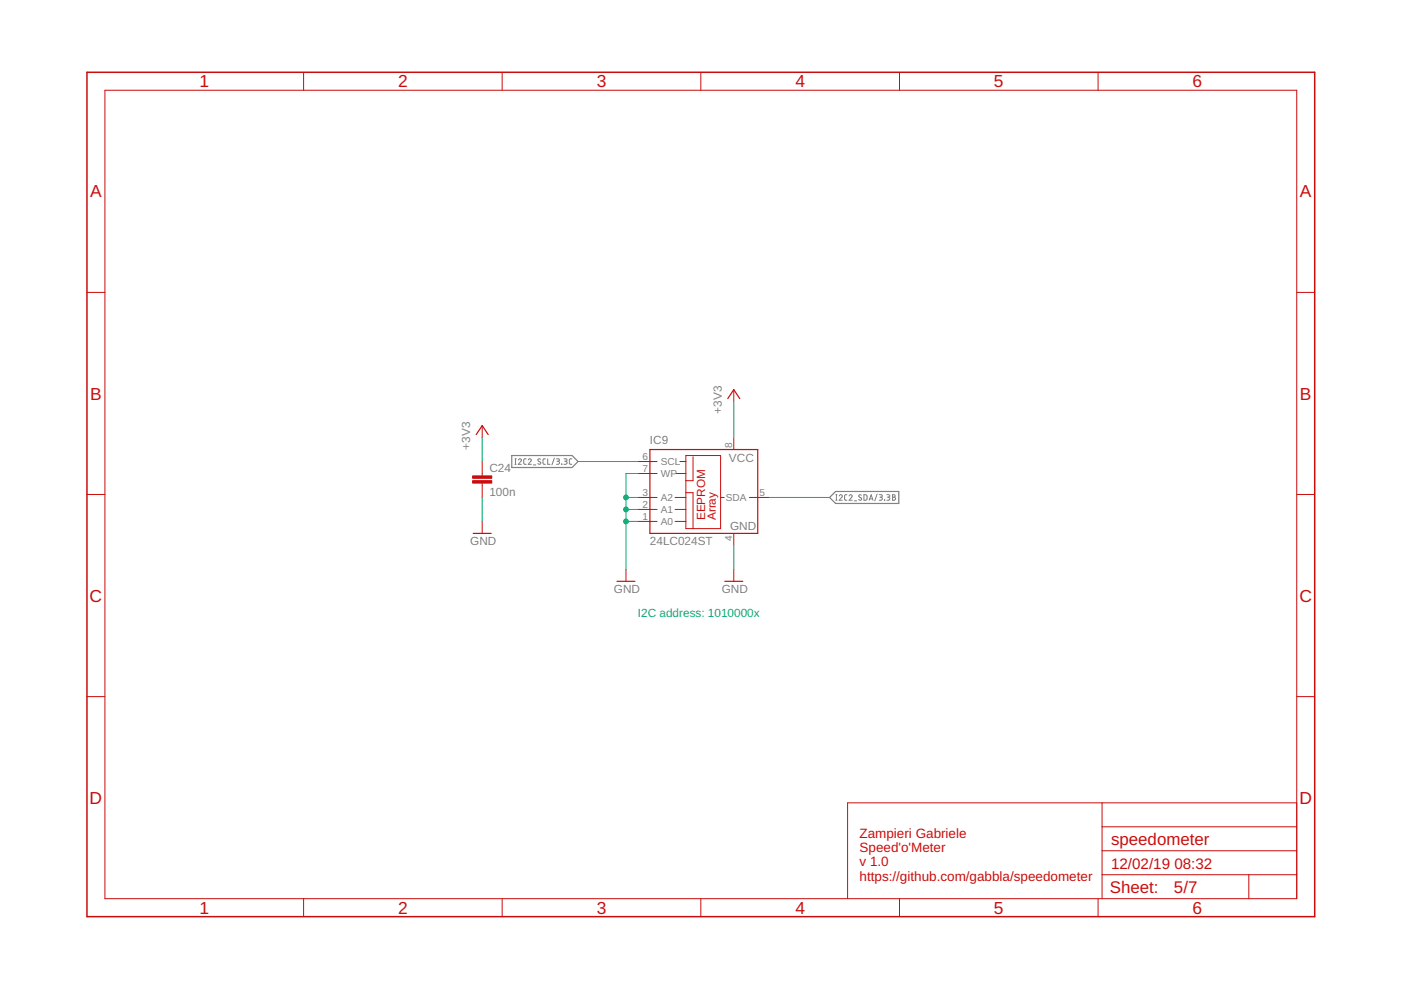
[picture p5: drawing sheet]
<svg xmlns="http://www.w3.org/2000/svg" width="297mm" height="210mm" viewBox="0 0 297 210" stroke-linecap="round" stroke-linejoin="round" font-family="sans-serif">
<path d="M108.5 96.6h12.8l1.3 1.3-1.3 1.2h-12.8zM175.9 105.5l1.3-1.3h13.4v2.5h-13.4z" fill="none" stroke="#808080" stroke-width=".25"/>
<g fill="none" stroke="#808080" stroke-width=".21">
<path d="M109.2 98.4h.3M109.2 97.3h.3M109.3 97.3v1.1M109.9 97.5a.32 .32 0 0 1 .4-.2 .32 .32 0 0 1 .1 .5l-.5 .6h.7M111.6 97.3h-.4l-.2 .2 .1 .8 .5 .1M112 97.5a.32 .32 0 0 1 .4-.2 .32 .32 0 0 1 .1 .5l-.5 .6h.6M113.1 98.6h.5M114.6 97.4l-.4-.1-.2 .2 .5 .5a.29 .29 0 0 1 .1 .4 .29 .29 0 0 1-.5 0l-.1-.1M115.6 97.3h-.3l-.2 .2 .1 .9h.4M116.1 97.3v1.1h.5M117.5 97.1l-.5 1.5M118 97.3h.5l.1 .2-.1 .3h-.4"/>
<path d="M118.3 97.8l.3 .1v.3l-.2 .2h-.4M119.1 98.4h.1M119.6 97.3h.5l.1 .2-.1 .3h-.4M119.9 97.8l.3 .2v.3l-.6 .1M121.2 97.3h-.4l-.1 .2v.8l.5 .1M177.2 106.1h.3M177.2 104.9h.3M177.3 104.9v1.2M177.9 105.2a.32 .32 0 0 1 .5-.3 .32 .32 0 0 1 .1 .5l-.6 .7h.7M179.6 104.9h-.4l-.1 .3v.8l.5 .1M180 105.2a.32 .32 0 0 1 .5-.3 .32 .32 0 0 1 .1 .5l-.6 .7h.7M181.1 106.2h.5"/>
<path d="M182.6 105l-.4-.1-.1 .3 .5 .4a.29 .29 0 0 1 0 .4 .29 .29 0 0 1-.4 0l-.2-.1M183.2 104.9h.3l.3 .2v.8l-.2 .1-.4 .1zM184.3 106.1l.4-1.2 .4 1.2M184.4 105.8h.6M186 104.8l-.5 1.4M186.4 104.9h.4l.3 .2-.2 .3h-.3M186.8 105.4l.3 .3-.1 .2-.6 .2M187.5 106.1h.1M188 104.9h.4l.3 .2-.2 .3h-.3M188.3 105.4l.3 .1 .1 .3-.2 .2-.5 .1M189.2 104.9h.3l.3 .2-.3 .3 .4 .3-.2 .3-.5 .1zM189.2 105.4h.3"/>
</g>
<path d="M101 92.1l1.2-1.9 1.3 1.9M137.8 95.3h22.9v17.8h-22.9zM154.3 84.5l1.3-1.9 1.2 1.9M100.3 113.1h3.8M130.8 123.3h3.8M153.7 123.3h3.8" fill="none" stroke="#c90d0c" stroke-width=".25"/>
<g fill="none" stroke="#c90d0c" stroke-width=".21">
<path d="M22.2 19.1h252.7v171.4h-252.7zM64.4 15.3v3.8M106.5 15.3v3.8M148.6 15.3v3.8M190.7 15.3v3.8M232.8 15.3v3.8M18.4 62h3.8M274.9 62h3.8M102.2 90.2v2.6M102.2 97.9v3M135.3 97.9h4M144.1 97.9h1.3"/>
<path d="M145.4 96.6h7.4v15.5h-7.4zM146.9 96.8v5.1h-1.5M155.6 82.6v2.6M155.6 92.8v2.5M18.4 104.8h3.8M102.2 102.4v3.1M102.2 110.6v2.5M135.3 105.5h4M135.3 108h4M135.3 110.6h4M135.3 100.4h4M143.1 105.5h2.3"/>
<path d="M143.1 108h2.3M143.1 110.6h2.3M143.4 100.4h2M145.4 104.5h1.5v7.6M152.8 105.5h.7M155.6 113.1v2.5M158.9 105.5h4.3M274.9 104.8h3.8M132.7 120.7v2.6M155.6 120.7v2.6M18.4 147.7h3.8M274.9 147.7h3.8"/>
<path d="M233.7 170.2v20.3M233.7 175.3h41.2M274.9 170.2h-95.2v20.3M64.4 190.5v3.9M106.5 190.5v3.9M148.6 190.5v3.9M190.7 190.5v3.9M232.8 190.5v3.9M233.7 185.5h41.2M233.7 180.4h41.2M264.8 185.5v5"/>
</g>
<path d="M18.4 15.3h260.3v179.1h-260.3z" fill="none" stroke="#c90d0c" stroke-width=".32"/>
<g fill="#c90d0c" stroke="#c90d0c" stroke-width=".21">
<path d="M100.2 101.9h4.1v.5h-4.1z"/>
<path d="M100.2 100.9h4.1v.5h-4.1z"/>
</g>
<path d="M102.2 92.8v5.1M122.6 97.9h12.7M155.6 85.2v7.6M102.2 105.5v5.1M132.7 105.5h2.6M132.7 110.6h2.6M132.7 108h2.6M135.3 100.4h-2.6v20.3M155.6 115.6v5.1M163.2 105.5h12.7" fill="none" stroke="#0dab76" stroke-width=".21"/>
<g fill="#0dab76" stroke="#0dab76" stroke-width=".21">
<circle cx="132.7" cy="110.6" r=".51"/>
<circle cx="132.7" cy="108" r=".51"/>
<circle cx="132.7" cy="105.5" r=".51"/>
</g>
<g font-size="3.7" fill="#c90d0c">
<text x="42.3" y="18.5">1</text>
<text x="84.4" y="18.5">2</text>
<text x="126.5" y="18.5">3</text>
<text x="168.6" y="18.5">4</text>
<text x="210.7" y="18.5">5</text>
<text x="252.9" y="18.5">6</text>
<text x="19.1" y="41.9">A</text>
<text x="275.6" y="41.9">A</text>
<text x="19.1" y="84.7">B</text>
<text x="275.6" y="84.7">B</text>
<text x="19" y="127.6">C</text>
<text x="275.5" y="127.6">C</text>
<text x="19" y="170.4">D</text>
<text x="275.5" y="170.4">D</text>
<text x="42.3" y="193.7">1</text>
<text x="84.4" y="193.7">2</text>
<text x="126.5" y="193.7">3</text>
<text x="168.6" y="193.7">4</text>
<text x="210.7" y="193.7">5</text>
<text x="252.9" y="193.7">6</text>
</g>
<g font-size="3.6" fill="#c90d0c">
<text x="235.6" y="179.1">speedometer</text>
<text x="235.3" y="189.4">Sheet:</text>
<text x="248.9" y="189.3">5/7</text>
</g>
<g font-size="3.2" fill="#c90d0c">
<text x="235.6" y="184.2">12/02/19</text>
<text x="249" y="184.2">08:32</text>
</g>
<g font-size="2.9" fill="#c90d0c">
<text x="182.2" y="177.6">Zampieri Gabriele</text>
<text x="182.2" y="180.6">Speed'o'Meter</text>
<text x="182.2" y="183.7">v 1.0</text>
<text x="182.2" y="186.7">https://github.com/gabbla/speedometer</text>
</g>
<g font-size="2.5" fill="#808080">
<text x="153" y="87.7" transform="rotate(-90 153 87.7)">+3V3</text>
<text x="99.7" y="95.3" transform="rotate(-90 99.7 95.3)">+3V3</text>
<text x="137.8" y="94">IC9</text>
<text x="103.8" y="100">C24</text>
<text x="154.6" y="97.9">VCC</text>
<text x="103.8" y="105.1">100n</text>
<text x="154.8" y="112.3">GND</text>
<text x="99.7" y="115.6">GND</text>
<text x="137.8" y="115.6">24LC024ST</text>
<text x="130.2" y="125.8">GND</text>
<text x="153" y="125.8">GND</text>
</g>
<g font-size="2.5" fill="#c90d0c">
<text x="149.5" y="110.3" transform="rotate(-90 149.5 110.3)">EEPROM</text>
<text x="151.8" y="110.3" transform="rotate(-90 151.8 110.3)">Array</text>
</g>
<text font-size="2.5" fill="#0dab76" x="135.3" y="130.9">I2C address: 1010000x</text>
<g font-size="2.1" fill="#808080">
<text x="155.2" y="95" transform="rotate(-90 155.2 95)">8</text>
<text x="136.3" y="97.5">6</text>
<text x="136.3" y="100">7</text>
<text x="140.1" y="98.6">SCL</text>
<text x="140.1" y="101.2">WP</text>
<text x="136.3" y="107.7">2</text>
<text x="136.3" y="105.1">3</text>
<text x="140.1" y="106.2">A2</text>
<text x="153.9" y="106.2">SDA</text>
<text x="161" y="105.1">5</text>
<text x="136.3" y="110.2">1</text>
<text x="140.1" y="111.3">A0</text>
<text x="140.1" y="108.8">A1</text>
<text x="155.2" y="114.6" transform="rotate(-90 155.2 114.6)">4</text>
</g>
</svg>
